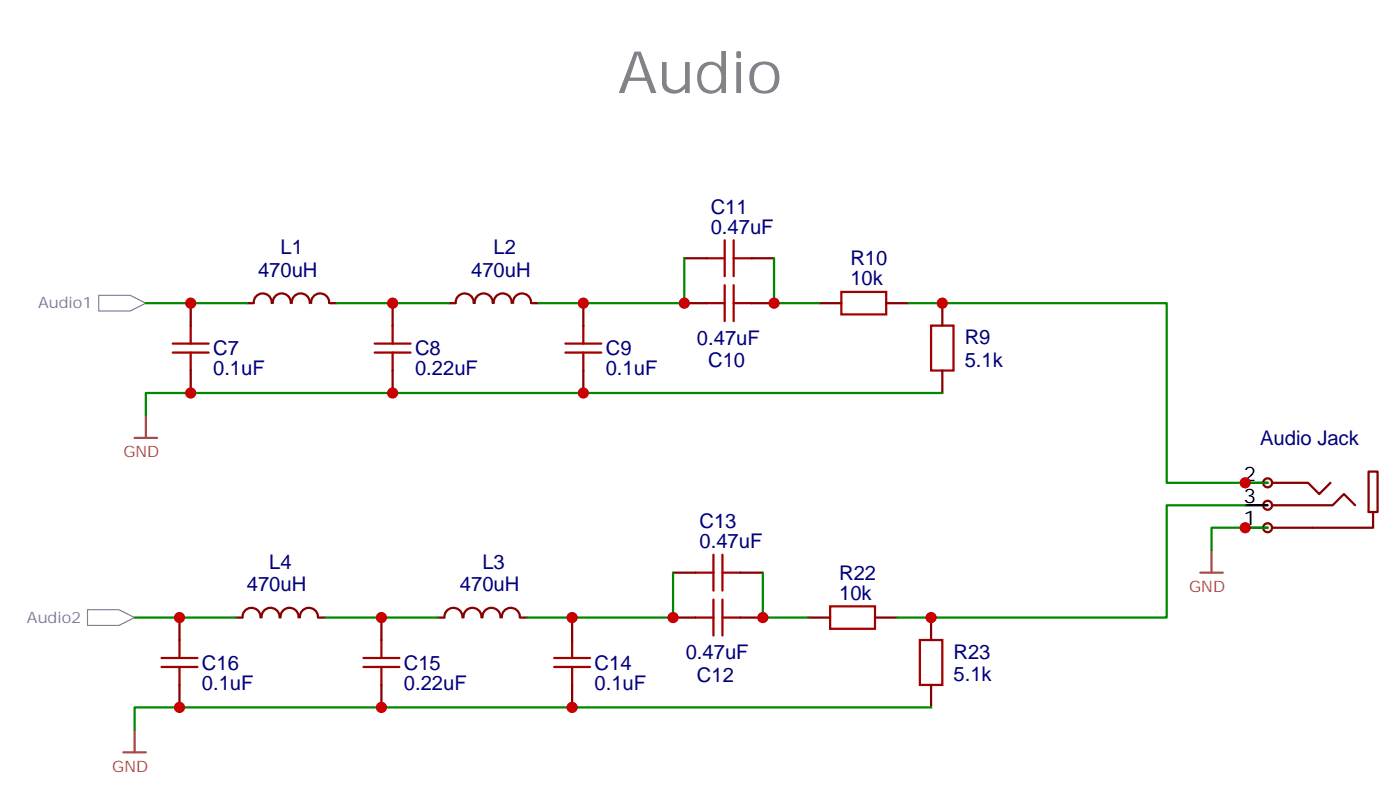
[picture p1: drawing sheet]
<svg xmlns="http://www.w3.org/2000/svg" width="220mm" height="125mm" viewBox="0 0 220 125" stroke-linecap="round" stroke-linejoin="round" font-family="sans-serif">
<path d="M199.3 75.8h6.4l1.7 1.8 1.8-1.8M199.3 79.4h10.2l1.8-1.8 1.8 1.8M215.9 80.4h-.7v-6.3h1.4v6.3h-.7v2.5h-16.6" fill="none" stroke="#870000" stroke-width=".35"/>
<g fill="#f0f0f0" stroke="#870000" stroke-width=".35">
<circle cx="199.3" cy="82.9" r=".71"/>
<circle cx="199.3" cy="79.4" r=".71"/>
<circle cx="199.3" cy="75.8" r=".71"/>
</g>
<path d="M195.8 75.8h3.5M195.8 79.4h3.5M195.8 82.9h3.5" fill="none" stroke="#000" stroke-width=".35"/>
<g fill="none" stroke="#870000" stroke-width=".35">
<path d="M30 47.6v3.6M30 58.2v3.5M38.8 47.6h1.1M39.9 47.6a1.41 1.41 0 0 1 1.4-1.5 1.41 1.41 0 0 1 1.4 1.5M42.9 47.6a1.41 1.41 0 0 1 1.4-1.5 1.41 1.41 0 0 1 1.4 1.5M45.9 47.6a1.41 1.41 0 0 1 1.4-1.5 1.41 1.41 0 0 1 1.4 1.5M48.9 47.6a1.41 1.41 0 0 1 1.4-1.5 1.41 1.41 0 0 1 1.4 1.5M51.9 47.6h1M61.7 47.6v3.6M61.7 58.2v3.5M70.6 47.6h1M71.7 47.6a1.41 1.41 0 0 1 1.4-1.5 1.41 1.41 0 0 1 1.4 1.5"/>
<path d="M74.6 47.6a1.41 1.41 0 0 1 1.5-1.5 1.41 1.41 0 0 1 1.4 1.5M77.6 47.6a1.41 1.41 0 0 1 1.4-1.5 1.41 1.41 0 0 1 1.4 1.5M80.7 47.6a1.41 1.41 0 0 1 1.4-1.5 1.41 1.41 0 0 1 1.4 1.5M83.6 47.6h1.1M91.7 47.6v3.6M91.7 58.2v3.5M107.6 47.6h3.5M107.6 40.6h3.5M118.2 47.6h3.5M118.2 40.6h3.5M128.8 47.6h3.5M139.3 47.6h3.6"/>
<path d="M148.2 47.6v3.6M148.2 58.2v3.5M28.2 97v3.5M37 97h1.1M38.1 97a1.41 1.41 0 0 1 1.4-1.5 1.41 1.41 0 0 1 1.5 1.5M41.1 97a1.41 1.41 0 0 1 1.4-1.5 1.41 1.41 0 0 1 1.4 1.5M44.1 97a1.41 1.41 0 0 1 1.4-1.5 1.41 1.41 0 0 1 1.4 1.5M47.2 97a1.41 1.41 0 0 1 1.4-1.5 1.41 1.41 0 0 1 1.4 1.5M50.1 97h1.1M60 97v3.5M68.8 97h1M69.9 97a1.41 1.41 0 0 1 1.4-1.5 1.41 1.41 0 0 1 1.4 1.5"/>
<path d="M72.9 97a1.41 1.41 0 0 1 1.4-1.5 1.41 1.41 0 0 1 1.4 1.5M75.9 97a1.41 1.41 0 0 1 1.4-1.5 1.41 1.41 0 0 1 1.4 1.5M78.9 97a1.41 1.41 0 0 1 1.4-1.5 1.41 1.41 0 0 1 1.4 1.5M81.8 97h1.1M90 97v3.5M105.8 97h3.6M105.8 90h3.6M116.4 97h3.5M116.4 90h3.5M127 97h3.5M137.6 97h3.5M146.4 97v3.5"/>
<path d="M28.2 107.6v3.5M60 107.6v3.5M90 107.6v3.5M146.4 107.6v3.5"/>
</g>
<g fill="none" stroke="#a10000" stroke-width=".35">
<path d="M113.9 37.7v5.7M115.4 37.7v5.7M27.2 55.4h5.6M27.2 54h5.6M30 51.2v2.8M30 55.4v2.8M58.9 55.4h5.7M58.9 54h5.7M61.7 51.2v2.8M61.7 55.4v2.8M88.9 55.4h5.6M88.9 54h5.6"/>
<path d="M91.7 51.2v2.8M91.7 55.4v2.8M111.1 40.6h2.8M111.1 47.6h2.8M113.9 44.8v5.6M115.4 44.8v5.6M115.4 40.6h2.8M115.4 47.6h2.8M132.3 45.9h7v3.5h-7zM146.4 51.2h3.5v7h-3.5zM109.4 97h2.8M109.4 90h2.8"/>
<path d="M112.2 87.1v5.7M112.2 94.2v5.6M113.6 87.1v5.7M113.6 94.2v5.6M113.6 97h2.8M113.6 90h2.8M130.5 95.2h7.1v3.6h-7.1zM25.4 104.8h5.6M25.4 103.4h5.6M28.2 100.5v2.9M28.2 104.8v2.8M57.1 104.8h5.7"/>
<path d="M57.1 103.4h5.7M60 100.5v2.9M60 104.8v2.8M87.1 104.8h5.7M87.1 103.4h5.7M90 100.5v2.9M90 104.8v2.8M144.6 100.5h3.6v7.1h-3.6z"/>
</g>
<g fill="#fff" stroke="#828282" stroke-width=".18">
<path d="M13.8 95.8h4.9l2.5 1.2-2.5 1.2h-4.9z"/>
<path d="M15.5 46.4h5l2.4 1.2-2.4 1.3h-5z"/>
</g>
<path d="M21.2 68.8h3.5M22.9 65.3v3.5M188.7 90h3.6M190.5 86.4v3.6M19.4 118.2h3.5M21.2 114.7v3.5" fill="none" stroke="#a64a4a" stroke-width=".35"/>
<g fill="none" stroke="#008700" stroke-width=".35">
<path d="M22.9 47.6h15.9M52.9 47.6h17.7M107.6 40.6v7h-22.9M121.7 40.6v7h7.1M142.9 47.6h40.5v28.2h15.9M148.2 61.7h-125.3v3.6M195.8 79.4h-12.4v17.6h-42.3M21.2 97h15.8M51.2 97h17.6M105.8 90v7h-22.9M119.9 90v7h7.1M199.3 82.9h-8.8v3.5"/>
<path d="M146.4 111.1h-125.2v3.6"/>
</g>
<g fill="#c00">
<circle cx="30" cy="47.6" r=".88"/>
<circle cx="61.7" cy="47.6" r=".88"/>
<circle cx="91.7" cy="47.6" r=".88"/>
<circle cx="107.6" cy="47.6" r=".88"/>
<circle cx="195.8" cy="82.9" r=".88"/>
<circle cx="121.7" cy="47.6" r=".88"/>
<circle cx="195.8" cy="75.8" r=".88"/>
<circle cx="30" cy="61.7" r=".88"/>
<circle cx="61.7" cy="61.7" r=".88"/>
<circle cx="91.7" cy="61.7" r=".88"/>
<circle cx="148.2" cy="47.6" r=".88"/>
<circle cx="146.4" cy="97" r=".88"/>
<circle cx="90" cy="111.1" r=".88"/>
<circle cx="60" cy="111.1" r=".88"/>
<circle cx="28.2" cy="111.1" r=".88"/>
<circle cx="105.8" cy="97" r=".88"/>
<circle cx="90" cy="97" r=".88"/>
<circle cx="60" cy="97" r=".88"/>
<circle cx="28.2" cy="97" r=".88"/>
<circle cx="119.9" cy="97" r=".88"/>
</g>
<text font-size="9.2" fill="#838383" x="97.1" y="14.6">Audio</text>
<g font-size="3.2" fill="#000080">
<text x="111.8" y="33.6">C11</text>
<text x="44.1" y="40">L1</text>
<text x="77.6" y="40">L2</text>
<text x="111.8" y="36.7">0.47uF</text>
<text x="133.7" y="41.7">R10</text>
<text x="40.6" y="43.5">470uH</text>
<text x="74.1" y="43.5">470uH</text>
<text x="133.7" y="44.8">10k</text>
<text x="33.5" y="58.9">0.1uF</text>
<text x="33.5" y="55.8">C7</text>
<text x="65.3" y="58.9">0.22uF</text>
<text x="65.3" y="55.8">C8</text>
<text x="95.2" y="58.9">0.1uF</text>
<text x="95.2" y="55.8">C9</text>
<text x="109.6" y="54.2">0.47uF</text>
<text x="111.4" y="57.7">C10</text>
<text x="151.7" y="57.6">5.1k</text>
<text x="151.7" y="54.1">R9</text>
<text x="198.1" y="69.9">Audio Jack</text>
<text x="110" y="83">C13</text>
<text x="42.3" y="89.3">L4</text>
<text x="75.8" y="89.3">L3</text>
<text x="110" y="86.1">0.47uF</text>
<text x="38.8" y="92.9">470uH</text>
<text x="72.3" y="92.9">470uH</text>
<text x="131.9" y="94.2">10k</text>
<text x="131.9" y="91.1">R22</text>
<text x="31.7" y="105.2">C16</text>
<text x="63.5" y="105.2">C15</text>
<text x="93.5" y="105.2">C14</text>
<text x="107.8" y="103.5">0.47uF</text>
<text x="109.6" y="107.1">C12</text>
<text x="149.9" y="107">5.1k</text>
<text x="149.9" y="103.5">R23</text>
<text x="31.7" y="108.3">0.1uF</text>
<text x="63.5" y="108.3">0.22uF</text>
<text x="93.5" y="108.3">0.1uF</text>
</g>
<g font-size="3.2">
<text x="195.5" y="75.5">2</text>
<text x="195.5" y="82.5">1</text>
<text x="195.5" y="79">3</text>
</g>
<g font-size="2.5" fill="#838383">
<text x="6" y="48.4">Audio1</text>
<text x="4.2" y="97.8">Audio2</text>
</g>
<g font-size="2.5" fill="#a54b4b">
<text x="19.4" y="71.8">GND</text>
<text x="187" y="93">GND</text>
<text x="17.6" y="121.2">GND</text>
</g>
</svg>
